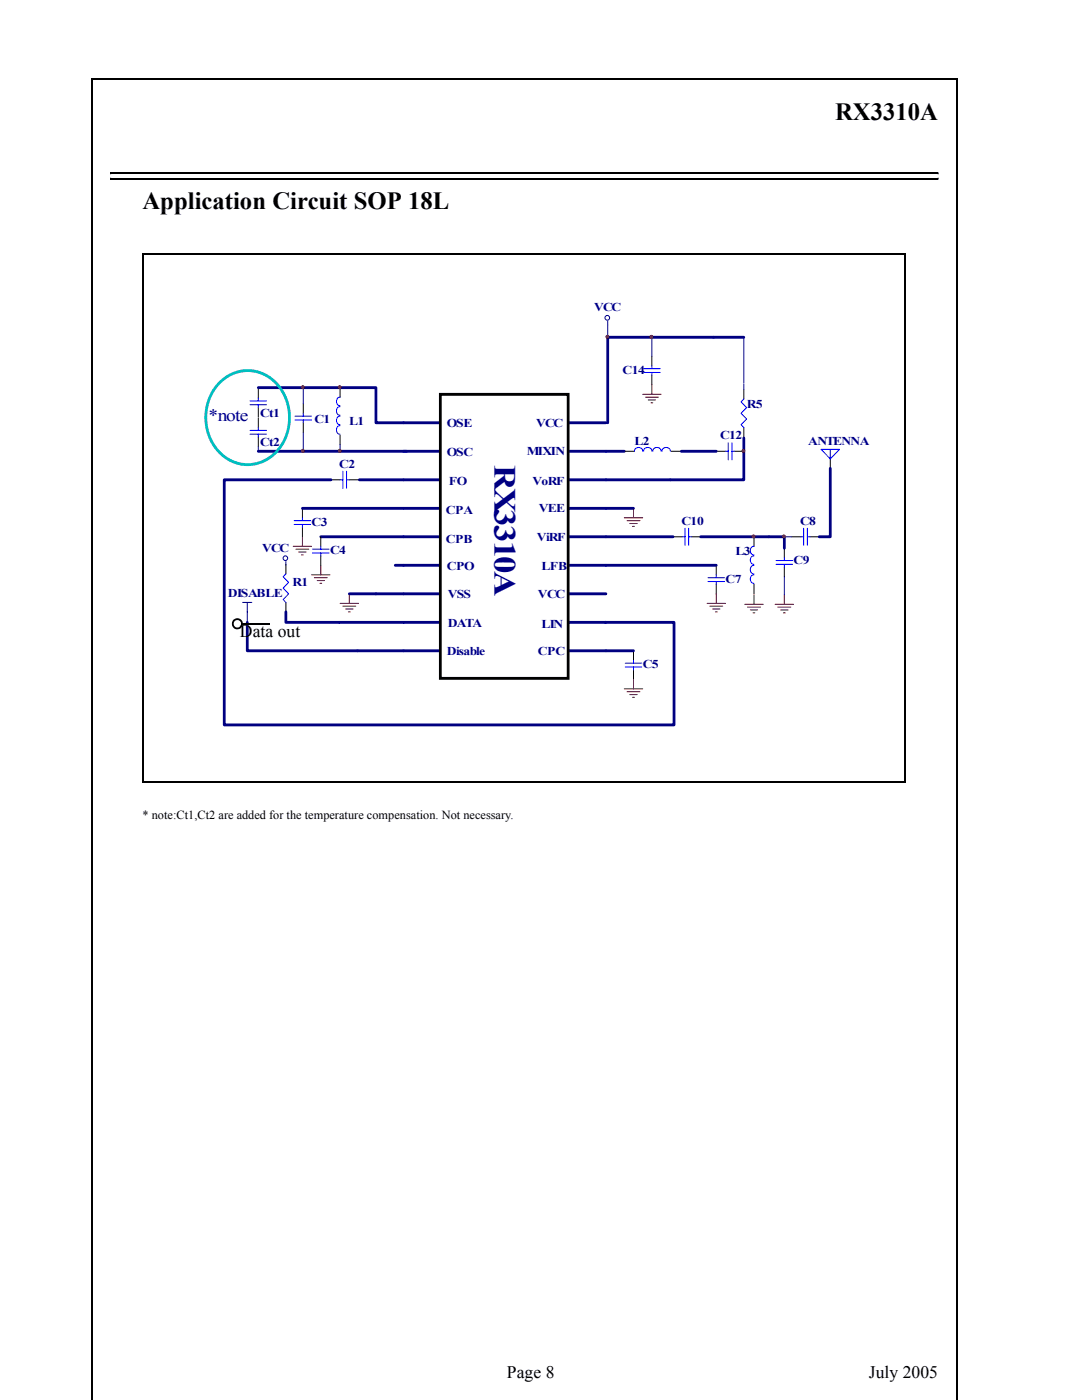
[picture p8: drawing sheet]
<svg xmlns="http://www.w3.org/2000/svg" width="216mm" height="279mm" viewBox="0 0 216 279" stroke-linecap="round" stroke-linejoin="round" font-family="sans-serif">
<path d="M18.3 15.8h172.9M18.3 15.7v263.7M191 15.8v263.6M22.1 34.6h165.1M22.1 35.7h165.1" fill="none" stroke="#000" stroke-width=".36"/>
<path d="M22.1 34.4v.4zM22.1 35.5v.3zM187.2 34.4v.4zM187.2 35.5v.3z" fill="#000"/>
<g fill="#fff">
<path d="M107.4 107.5h6v5h-6z"/>
<path d="M107.4 107.4h6.1v.1h-6.1z"/>
<path d="M113.3 107.5h.2v5h-.2z"/>
<path d="M107.4 112.4h6v.1h-6z"/>
<path d="M107.4 107.4h.1v5.1h-.1z"/>
<path d="M32.4 54.3h144v97h-144z"/>
<path d="M32.5 54.3h4.9v97h-4.9z"/>
<path d="M171.7 54.3h4.7v97h-4.7z"/>
<path d="M32.5 54.3h143.9v1.5h-143.9z"/>
<path d="M32.5 150h143.9v1.3h-143.9z"/>
<path d="M37.2 55.6h134.7v94.6h-134.7z"/>
</g>
<g fill="none" stroke="#000080" stroke-width=".56">
<path d="M80.5 84.4h7.4M80.5 90.1h7.4M80.5 95.8h7.4M113.6 84.4h7.3M113.6 90.1h7.3M113.6 95.8h7.3M80.5 101.5h7.4M80.5 107.1h7.4M80.5 112.8h7.4M80.5 118.5h7.4M113.6 101.5h7.3M113.6 107.1h7.3"/>
<path d="M113.6 112.8h7.3M113.6 118.5h7.3M80.5 124.2h7.4M80.5 129.9h7.4M113.6 124.2h7.3M113.6 129.9h7.3"/>
</g>
<path d="M87.9 78.7h25.5v56.7h-25.5z" fill-rule="evenodd" fill="#fff" stroke="#000" stroke-width=".56"/>
<g fill="none" stroke="#000" stroke-width=".2">
<path d="M51.5 77.6v1.9M67.9 77.4v1.9M130.1 71.1v1.9M130.1 74.9v1.9M148.4 77.7v1.9M51.5 81.3v1.9M51.5 83.4v1.9M51.5 87.2v1.9M60.5 80.6v1.9M60.5 84.4v1.9M66 95.8h1.9M67.9 86.8v1.9"/>
<path d="M69.7 95.8h1.8M124.8 90.1h1.8M133.9 90.1h1.9M142.9 90.1h1.9M146.6 90.1h1.8M148.4 85.3v1.9M165.7 91.6v1.9M57 112.6v1.9M60.3 101.5v1.8M60.3 105.2v1.9M64 107.1v1.9M64 110.9v1.9"/>
<path d="M134.3 107.1h1.8M138 107.1h1.8M142.9 112.8v1.9M142.9 116.6v1.9M150.5 107.1v1.9M150.5 116.6v1.9M156.5 109.4v1.9M156.5 113.2v1.9M158 107.1h1.8M161.6 107.1h1.9M57 120.2v1.9M126.4 129.9v1.9"/>
<path d="M126.4 133.7v1.9"/>
</g>
<g fill="none" stroke="#00f" stroke-width=".2">
<path d="M51.5 79.5v.5M67.9 79.3a.86 .86 0 0 0-.8 .8 .86 .86 0 0 0 .7 .9M128.4 73.6h3.3M128.4 74.3h3.3M130.1 73v.6M130.1 74.3v.6M148.4 79.6l-.5 .6 1.1 1.1-1.1 1.2 1.1 1.1-1.1 1.2 .5 .5M49.9 86.7h3.3M49.9 85.9h3.3M49.9 80.8h3.3M49.9 80h3.3M51.5 80.8v.5"/>
<path d="M51.5 85.3v.6M51.5 86.7v.5M58.9 83.8h3.3M58.9 83.1h3.3M60.5 82.5v.6M60.5 83.8v.6M67.9 85a.86 .86 0 0 0-.8 .8 .86 .86 0 0 0 .7 .9M67.9 83.1a.86 .86 0 0 0-.8 .8 .86 .86 0 0 0 .7 .9M67.9 81.2a.85 .85 0 0 0-.8 .8 .85 .85 0 0 0 .7 .8M67.9 95.8h.5M68.4 94v3.5M69.2 95.8h.5"/>
<path d="M69.2 94v3.5M128.2 90a.82 .82 0 0 0-.8-.7 .82 .82 0 0 0-.8 .8M130.1 90a.82 .82 0 0 0-.9-.7 .82 .82 0 0 0-.8 .8M131.9 90a.83 .83 0 0 0-.8-.7 .83 .83 0 0 0-.8 .8M133.8 90a.83 .83 0 0 0-.9-.7 .83 .83 0 0 0-.8 .8M144.8 90.1h.5M145.3 88.4v3.4M146 90.1h.6M146 88.4v3.4M163.9 89.7h3.6l-1.8 1.9zM165.7 89.7v1.9M57 114.5l-.5 .6 1.1 1.1-1.1 1.2 1.1 1.1-1.1 1.2 .5 .5"/>
<path d="M58.7 104.7h3.3M58.7 103.9h3.3M60.3 103.3v.6M60.3 104.7v.5M62.4 110.4h3.3M62.4 109.6h3.3M64 109v.6M64 110.4v.5M136.1 107.1h.6M136.7 105.4v3.4M137.4 107.1h.6M137.4 105.4v3.4"/>
<path d="M141.3 116.1h3.3M141.3 115.3h3.3M142.9 114.7v.6M142.9 116.1v.5M150.5 114.7a.86 .86 0 0 0-.8 .9 .86 .86 0 0 0 .7 .8M150.5 112.8a.86 .86 0 0 0-.8 .9 .86 .86 0 0 0 .7 .8M150.5 110.9a.86 .86 0 0 0-.8 .9 .86 .86 0 0 0 .7 .8M150.5 109a.86 .86 0 0 0-.8 .9 .86 .86 0 0 0 .7 .8M154.9 111.9h3.3M154.9 112.6h3.3M156.5 111.3v.6M156.5 112.6v.6"/>
<path d="M159.8 107.1h.6M160.4 105.4v3.4M161.1 107.1h.5M161.1 105.4v3.4M124.8 133.1h3.3M124.8 132.4h3.3M126.4 131.8v.6M126.4 133.1v.6"/>
</g>
<g fill="none" stroke="#000080" stroke-width=".56">
<path d="M51.5 77.4h23.5v7h5.5M148.4 67.3h-27.1v17.1M51.5 90.1h29.6M66 95.8h-21.3v48.9h89.8v-20.5h-13.8M71.7 95.8h8.8M120.9 90.1h3.7M136 90.1h6.9M148.4 87.4v8.4h-27.5M165.7 93.5v13.6h-2.2M60.3 101.5h20.2M64 107.1h16.5M69.7 118.5h10.8"/>
<path d="M78.9 112.8h1.6M120.9 101.5h5.5M120.9 107.1h13.4M120.9 112.8h22M139.8 107.1h16.7v2.3M49.3 124.2v5.7h31.2M57 122.1v2.1h23.5M120.9 129.9h5.5"/>
</g>
<g fill="none" stroke="#800000" stroke-width=".2">
<path d="M128.2 78.7h3.7M128.8 79.3h2.6M129.3 79.8h1.5M130.1 76.8v1.9M129.9 80.4h.4M58.5 109h3.7M59.1 109.6h2.5M59.6 110.2h1.5M60.2 110.7h.3M60.3 107.1v1.9M62.2 114.7h3.6M62.7 115.3h2.6"/>
<path d="M63.3 115.9h1.4M63.8 116.4h.4M64 112.8v1.9M69.7 118.5v1.9M124.6 103.3h3.6M125.1 103.9h2.6M125.7 104.5h1.4M126.2 105h.4M126.4 101.5v1.8M142.9 118.5v1.9M150.5 118.7v1.9M156.5 118.7v1.9"/>
<path d="M67.9 120.4h3.6M68.4 121h2.6M69 121.5h1.4M69.5 122.1h.4M124.6 137.5h3.6M125.1 138h2.6M125.7 138.6h1.4M126.2 139.2h.4M126.4 135.6v1.9M141.1 120.4h3.7M141.6 121h2.6M142.2 121.5h1.5"/>
<path d="M142.7 122.1h.4M148.6 120.6h3.7M149.2 121.2h2.5M149.7 121.7h1.5M150.3 122.3h.3M154.7 120.6h3.6M155.2 121.2h2.6M155.8 121.7h1.4M156.3 122.3h.4"/>
</g>
<g fill="none" stroke="#000080" stroke-width=".2">
<path d="M60.5 77.4v3.2M121.3 64.1v3.2M130.1 67.3v3.8M148.4 67.3v9.1M148.4 76.6v1.1M51.5 89.1v1M60.5 86.3v3.8M67.9 88.7v1.4M57 112.1v.7M156.5 115.1v3.6M156.5 107.1h1.5M48.4 120.2h1.8"/>
<path d="M49.3 120.2v3.8"/>
<circle cx="121.2" cy="63.4" r=".47"/>
<circle cx="56.9" cy="111.4" r=".46"/>
</g>
<g fill="#800000" stroke="#800000" stroke-width=".2">
<circle cx="156.4" cy="107" r=".28"/>
<circle cx="150.3" cy="107" r=".27"/>
<circle cx="130" cy="67.2" r=".28"/>
<circle cx="67.8" cy="77.3" r=".28"/>
<circle cx="67.8" cy="90" r=".28"/>
<circle cx="60.4" cy="90" r=".28"/>
<circle cx="60.4" cy="77.3" r=".28"/>
<circle cx="121.2" cy="67.2" r=".28"/>
<circle cx="148.3" cy="90" r=".28"/>
</g>
<path d="M56.9 87.5a10 10 0 0 0-4.2-12.8 8.1 8.1 0 0 0-11 5 9.7 9.7 0 0 0 5.5 12.7 8.1 8.1 0 0 0 9.6-4.7" fill="none" stroke="#00bfbf" stroke-width=".56"/>
<path d="M46.6 123.7a1.13 1.13 0 0 1 1.2-.2 1.13 1.13 0 0 1 .7 1h-.4l-.1-.4-.5-.4-.7 .2-.2 .7 .5 .6 .7-.1 .2-.2 .1-.4h.4l-.2 .6-.3 .3-.6 .2-.5-.1-.4-.4-.2-.4v-.6zM48.1 124.5h.4zM53.7 124.3h.2v.4h-.2z" fill="#000"/>
<path d="M28.6 50.6h152.2M28.6 50.5v105.5M180.7 50.6v105.6M48.1 124.5h5.6M28.4 156h152.3" fill="none" stroke="#000" stroke-width=".36"/>
<text font-size="6.2" fill="#000080" x="98.7" y="92.7" transform="rotate(90 98.7 92.7)">RX3310A</text>
<g font-size="4.9">
<text x="166.6" y="23.9">RX3310A</text>
<text x="28.4" y="41.8">Application Circuit SOP 18L</text>
</g>
<g font-size="3.5">
<text x="47.9" y="127.1">Data out</text>
<text x="101.2" y="275.1">Page 8</text>
<text x="173.4" y="275.1">July 2005</text>
</g>
<text font-size="3.4" fill="#000080" x="41.6" y="84">*note</text>
<text font-size="2.5" x="28.4" y="163.4">* note:Ct1,Ct2 are added for the temperature compensation. Not necessary.</text>
<g font-size="2.4" fill="#000080">
<text x="118.5" y="62.1">VCC</text>
<text x="124.2" y="74.6">C14</text>
<text x="51.9" y="83.1">Ct1</text>
<text x="149" y="81.4">R5</text>
<text x="51.9" y="89">Ct2</text>
<text x="62.7" y="84.5">C1</text>
<text x="69.7" y="84.8">L1</text>
<text x="89.2" y="85.2">OSE</text>
<text x="107" y="85.2">VCC</text>
<text x="126.6" y="88.8">L2</text>
<text x="143.7" y="87.7">C12</text>
<text x="161.3" y="88.8">ANTENNA</text>
<text x="67.7" y="93.4">C2</text>
<text x="89.2" y="91.1">OSC</text>
<text x="105.1" y="90.9">MIXIN</text>
<text x="89.5" y="96.8">FO</text>
<text x="106.2" y="96.8">VoRF</text>
<text x="62.2" y="104.9">C3</text>
<text x="89" y="102.7">CPA</text>
<text x="107.1" y="108">ViRF</text>
<text x="107.5" y="102.3">VEE</text>
<text x="136" y="104.7">C10</text>
<text x="159.6" y="104.7">C8</text>
<text x="52.3" y="110.2">VCC</text>
<text x="65.8" y="110.6">C4</text>
<text x="89" y="108.4">CPB</text>
<text x="89.2" y="113.8">CPO</text>
<text x="108.1" y="113.8">LFB</text>
<text x="146.8" y="110.8">L3</text>
<text x="158.3" y="112.5">C9</text>
<text x="45.5" y="119.1">DISABLE</text>
<text x="58.3" y="116.9">R1</text>
<text x="89.3" y="119.3">VSS</text>
<text x="107.3" y="119.3">VCC</text>
<text x="144.8" y="116.3">C7</text>
<text x="89.3" y="125.2">DATA</text>
<text x="108.1" y="125.4">LIN</text>
<text x="89.2" y="130.7">Disable</text>
<text x="107.3" y="130.7">CPC</text>
<text x="128.2" y="133.4">C5</text>
</g>
</svg>
